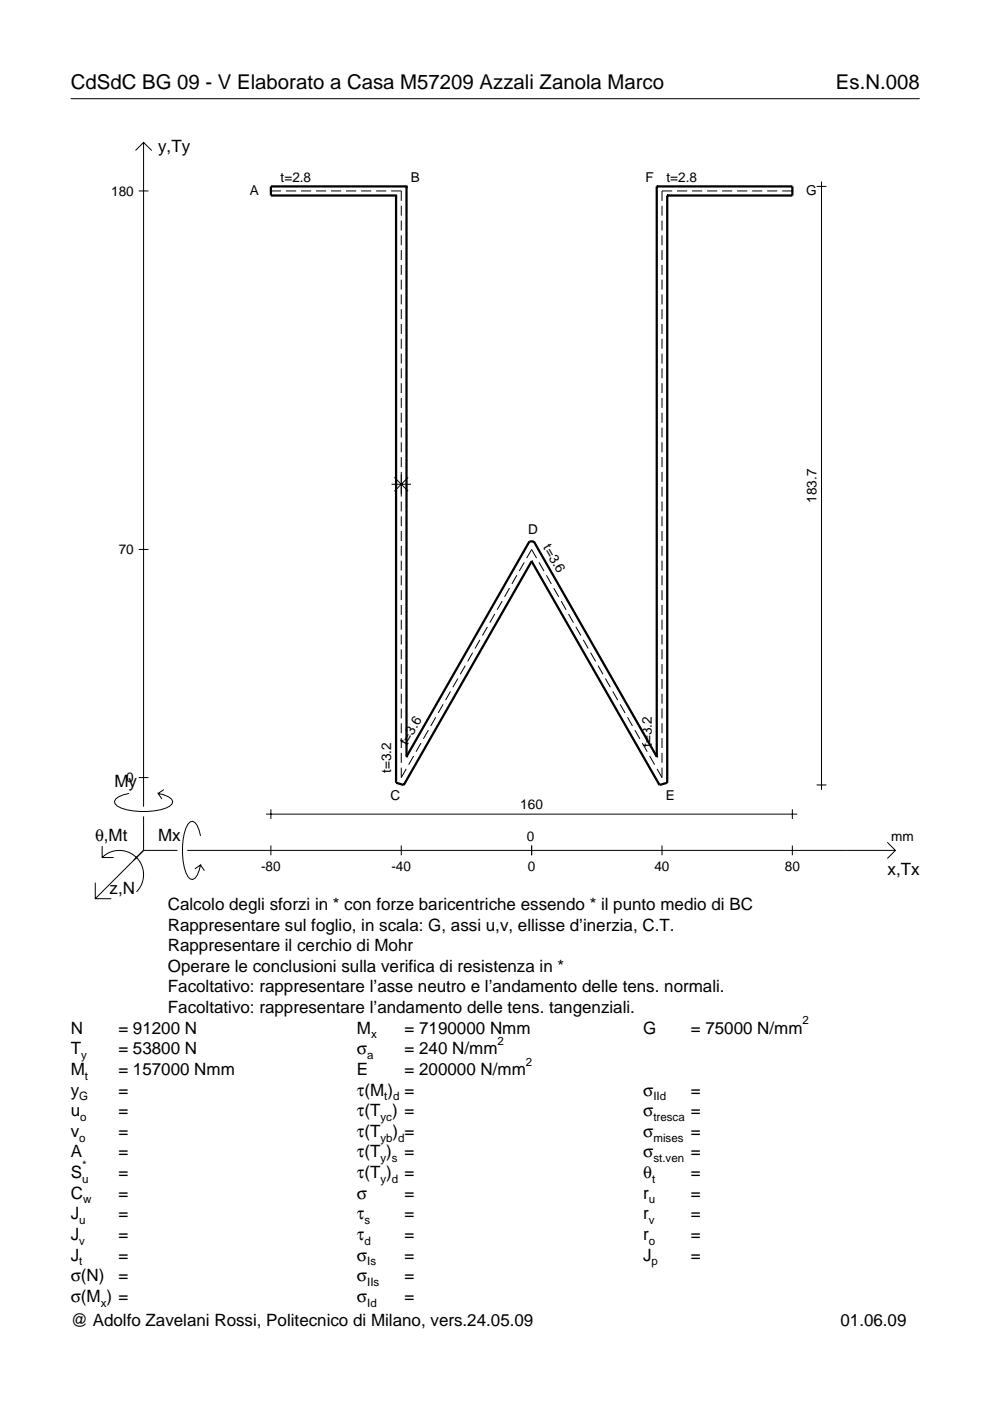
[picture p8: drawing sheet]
<svg xmlns="http://www.w3.org/2000/svg" width="210mm" height="297mm" viewBox="0 0 210 297" stroke-linecap="round" stroke-linejoin="round" font-family="sans-serif">
<g fill="none" stroke="#000" stroke-width=".21">
<path d="M15 20.9h180M28.7 31.9l1.7-1.7 1.8 1.7M30.4 30.2v140.8M173.1 39.5h2.1M174.2 38.5v129M29.4 40.5h2.1M57.4 40.5h2.2M60.6 40.5h2.2M63.8 40.5h2.2M67 40.5h2.2M70.2 40.5h2.1M73.4 40.5h2.1"/>
<path d="M76.6 40.5h2.1M79.7 40.5h2.2M82.9 40.5h2.2v2.1M85.1 43.6v2.1M85.1 46.8v2.1M85.1 49.9v2.1M85.1 53v2.1M85.1 56.2v2.1M85.1 59.3v2.1M140.4 43.6v2.1M140.4 46.8v2.1M140.4 49.9v2.1"/>
<path d="M140.4 53v2.1M140.4 56.2v2.1M140.4 59.3v2.1M142.5 40.5h-2.1v2.1M143.5 40.5h2.2M146.7 40.5h2.2M149.9 40.5h2.2M153.1 40.5h2.2M156.3 40.5h2.1M159.5 40.5h2.1M162.7 40.5h2.1M165.8 40.5h2.2"/>
<path d="M85.1 62.4v2.1M85.1 65.6v2.1M85.1 68.7v2.1M85.1 71.8v2.1M85.1 75v2.1M85.1 78.1v2.1M140.4 62.4v2.1M140.4 65.6v2.1M140.4 68.7v2.1M140.4 71.8v2.1M140.4 75v2.1M140.4 78.1v2.1"/>
<path d="M85.1 81.2v2.2M85.1 84.4v2.1M85.1 87.5v2.1M85.1 90.6v2.2M85.1 93.8v2.1M85.1 96.9v2.1M140.4 81.2v2.2M140.4 84.4v2.1M140.4 87.5v2.1M140.4 90.6v2.2M140.4 93.8v2.1M140.4 96.9v2.1"/>
<path d="M29.4 116.5h2.1M83 102.7h4.1M83.6 101.2l2.9 2.9M85.1 100.1v5.2M85.1 106.3v2.1M85.1 109.5v2.1M85.1 112.6v2.1M85.1 115.7v2.1M85.1 118.9v2.1M86.5 101.2l-2.9 2.9M111.2 119.2l-1.1 1.9M111.7 118.3l1-1.8 1.1 1.8"/>
<path d="M114.3 119.2l1 1.9M140.4 100.1v2.1M140.4 103.2v2.1M140.4 106.3v2.1M140.4 109.5v2.1M140.4 112.6v2.1M140.4 115.7v2.1M140.4 118.9v2.1M85.1 122v2.1M85.1 125.1v2.1M85.1 128.3v2.1M85.1 131.4v2.1"/>
<path d="M85.1 134.5v2.1M85.1 137.7v2.1M100.2 138.4l-1 1.8M101.8 135.7l-1.1 1.8M103.3 132.9l-1 1.9M104.9 130.2l-1.1 1.8M106.5 127.4l-1.1 1.9M108 124.7l-1 1.8M109.6 122l-1.1 1.8M115.8 122l1.1 1.8M117.4 124.7l1.1 1.8M119 127.4l1 1.9"/>
<path d="M120.5 130.2l1.1 1.8M122.1 132.9l1.1 1.9M123.7 135.7l1 1.8M125.2 138.4l1.1 1.8M140.4 122v2.1M140.4 125.1v2.1M140.4 128.3v2.1M140.4 131.4v2.1M140.4 134.5v2.1M140.4 137.7v2.1M85.1 140.8v2.1M85.1 143.9v2.2"/>
<path d="M85.1 147.1v2.1M85.1 150.2v2.1M85.1 153.4v2.1M85.1 156.5v2.1M85.1 159.6v2.1M89.3 157.5l-1.1 1.9M90.8 154.8l-1 1.9M92.4 152.1l-1.1 1.8M94 149.3l-1.1 1.9M95.5 146.6l-1 1.8M97.1 143.9l-1.1 1.8M98.6 141.1l-1 1.9"/>
<path d="M126.8 141.1l1 1.9M128.4 143.9l1 1.8M129.9 146.6l1.1 1.8M131.5 149.3l1 1.9M133 152.1l1.1 1.8M134.6 154.8l1.1 1.9M136.2 157.5l1 1.9M140.4 140.8v2.1M140.4 143.9v2.2M140.4 147.1v2.1M140.4 150.2v2.1M140.4 153.4v2.1"/>
<path d="M140.4 156.5v2.1M140.4 159.6v2.1M21.7 179.4v2.4h2.4M27.3 168.2a3.6 3.6 0 0 0-3 1.7l.1 .5a5.6 5.6 0 0 0 3.8 1.5 13.4 13.4 0 0 0 7.8-1l.5-.5 .1-.5a3.6 3.6 0 0 0-3.1-1.7l.8 1.2M29.4 164.9h2.1M30.4 173.1v7.2M34.7 167.4l-1.2 .8M42.5 177.2a3.6 3.6 0 0 0-1.7-3.1l-.5 .2a5.7 5.7 0 0 0-1.5 3.7 13.3 13.3 0 0 0 1 7.9l.5 .5 .5 .1a3.6 3.6 0 0 0 1.7-3.1l-1.2 .8M56.4 172.6h112.6M57.4 171.6v2M57.4 179.3v2M85.1 162.8v2.1l1-1.9"/>
<path d="M85.1 179.3v2M87.7 160.3l-1.1 1.8M112.7 179.3v2M137.7 160.3l1.1 1.8M140.4 162.8v2.1l-1.1-1.9M140.4 179.3v2M168 171.6v2M168 179.3v2M173.1 166.4h2.1M188.1 178.6l1.7 1.7-1.7 1.7M20.2 187.2v3.3h3.4M21.7 181.8a5.1 5.1 0 0 1 7.2 0 5.1 5.1 0 0 1 0 7.3"/>
<path d="M30.4 180.3l-10.2 10.2M30.4 180.3h7.2M39.7 180.3h150.1M42.5 183.4l.8 1.2"/>
</g>
<g fill="none" stroke="#000" stroke-width=".48">
<path d="M86.2 39.5h.1M86.2 39.5h-28.8v2h26.6M86.2 39.5v120.9M139.2 39.5h.1M139.2 39.5h28.8v2h-26.5M139.2 39.5v120.9M84 41.5h.1M84 41.5v124.5l1.6 .4 27.1-47.4M141.5 41.5h.1M141.5 41.5v124.5l-1.7 .4-27.1-47.4M112.7 119h.1M86.2 160.4h.1"/>
<path d="M86.2 160.4l26.1-45.6h.9l26 45.6M139.2 160.4h.1"/>
</g>
<g font-size="4.3">
<text x="15" y="18.9">CdSdC BG 09 - V Elaborato a Casa M57209 Azzali Zanola Marco</text>
<text x="177.2" y="18.9">Es.N.008</text>
</g>
<g font-size="3.6">
<text x="33.5" y="32.3">y,Ty</text>
<text x="24.3" y="166.9">My</text>
<text x="20.1" y="178.2">θ,Mt</text>
<text x="33.5" y="178.2">Mx</text>
<text x="188.2" y="185.5">x,Tx</text>
<text x="23.2" y="189.6">z,N</text>
<text x="35.6" y="192.9">Calcolo degli sforzi in * con forze baricentriche essendo * il punto medio di BC</text>
<text x="35.6" y="197.3">Rappresentare sul foglio, in scala: G, assi u,v, ellisse d’inerzia, C.T.</text>
<text x="35.6" y="201.7">Rappresentare il cerchio di Mohr</text>
<text x="35.6" y="206">Operare le conclusioni sulla verifica di resistenza in *</text>
<text x="35.6" y="210.4">Facoltativo: rappresentare l’asse neutro e l’andamento delle tens. normali.</text>
<text x="35.6" y="214.8">Facoltativo: rappresentare l’andamento delle tens. tangenziali.</text>
<text x="15" y="219.2">N</text>
<text x="25.1" y="219.2">= 91200 N</text>
<text x="75.7" y="219.2">M</text>
<text x="85.8" y="219.2">= 7190000 Nmm</text>
<text x="136.4" y="219.2">G</text>
<text x="146.5" y="219.2">= 75000 N/mm</text>
<text x="15" y="223.5">T</text>
<text x="15" y="227.9">M</text>
<text x="25.1" y="223.5">= 53800 N</text>
<text x="25.1" y="227.9">= 157000 Nmm</text>
<text x="75.7" y="223.5">σ</text>
<text x="75.7" y="227.9">E</text>
<text x="85.8" y="223.5">= 240 N/mm</text>
<text x="85.8" y="227.9">= 200000 N/mm</text>
<text x="15" y="232.3">y</text>
<text x="25.1" y="232.3">=</text>
<text x="75.7" y="232.3">τ(M ) =</text>
<text x="136.4" y="232.3">σ</text>
<text x="146.5" y="232.3">=</text>
<text x="15" y="236.7">u</text>
<text x="25.1" y="236.7">=</text>
<text x="75.7" y="236.7">τ(T ) =</text>
<text x="136.4" y="236.7">σ</text>
<text x="146.5" y="236.7">=</text>
<text x="15" y="241">v</text>
<text x="15" y="245.4">A</text>
<text x="25.1" y="241">=</text>
<text x="25.1" y="245.4">=</text>
<text x="75.7" y="245.4">τ(T )</text>
<text x="75.7" y="241">τ(T</text>
<text x="83.3" y="241">) =</text>
<text x="85.8" y="245.4">=</text>
<text x="136.4" y="241">σ</text>
<text x="136.4" y="245.4">σ</text>
<text x="146.5" y="241">=</text>
<text x="146.5" y="245.4">=</text>
<text x="15" y="249.8">S</text>
<text x="25.1" y="249.8">=</text>
<text x="75.7" y="249.8">τ(T )</text>
<text x="85.8" y="249.8">=</text>
<text x="136.4" y="249.8">θ</text>
<text x="146.5" y="249.8">=</text>
<text x="15" y="254.2">C</text>
<text x="25.1" y="254.2">=</text>
<text x="75.7" y="254.2">σ</text>
<text x="85.8" y="254.2">=</text>
<text x="136.4" y="254.2">r</text>
<text x="146.5" y="254.2">=</text>
<text x="15" y="258.5">J</text>
<text x="15" y="262.9">J</text>
<text x="25.1" y="258.5">=</text>
<text x="25.1" y="262.9">=</text>
<text x="75.7" y="258.5">τ</text>
<text x="75.7" y="262.9">τ</text>
<text x="85.8" y="258.5">=</text>
<text x="85.8" y="262.9">=</text>
<text x="136.4" y="258.5">r</text>
<text x="136.4" y="262.9">r</text>
<text x="146.5" y="258.5">=</text>
<text x="146.5" y="262.9">=</text>
<text x="15" y="267.3">J</text>
<text x="25.1" y="267.3">=</text>
<text x="75.7" y="267.3">σ</text>
<text x="85.8" y="267.3">=</text>
<text x="136.4" y="267.3">J</text>
<text x="146.5" y="267.3">=</text>
<text x="15" y="271.7">σ(N)</text>
<text x="25.1" y="271.7">=</text>
<text x="75.7" y="271.7">σ</text>
<text x="85.8" y="271.7">=</text>
<text x="15" y="281.2">@ Adolfo Zavelani Rossi, Politecnico di Milano, vers.24.05.09</text>
<text x="15" y="276">σ(M ) =</text>
<text x="75.7" y="276">σ</text>
<text x="85.8" y="276">=</text>
<text x="178.2" y="281.2">01.06.09</text>
</g>
<g font-size="2.9">
<text x="23.6" y="41.5">180</text>
<text x="53" y="41.4">A</text>
<text x="59.5" y="38.5">t=2.8</text>
<text x="87.1" y="38.6">B</text>
<text x="136.9" y="38.6">F</text>
<text x="141.3" y="38.5">t=2.8</text>
<text x="170.9" y="41.4">G</text>
<text x="173.1" y="106.6" transform="rotate(-90 173.1 106.6)">183.7</text>
<text x="112" y="113.3">D</text>
<text x="25.2" y="117.5">70</text>
<text x="115.1" y="116.1" transform="rotate(60 115.1 116.1)">t=3.6</text>
<text x="86.3" y="158.1" transform="rotate(-60 86.3 158.1)">t=3.6</text>
<text x="138.2" y="158.4" transform="rotate(-90 138.2 158.4)">t=3.2</text>
<text x="26.8" y="165.9">0</text>
<text x="82.9" y="163.9" transform="rotate(-90 82.9 163.9)">t=3.2</text>
<text x="82.8" y="169.5">C</text>
<text x="110.3" y="171.6">160</text>
<text x="141.2" y="169.5">E</text>
<text x="111.7" y="178.2">0</text>
<text x="189" y="178.2">mm</text>
<text x="55.4" y="184.7">-80</text>
<text x="83" y="184.7">-40</text>
<text x="111.9" y="184.7">0</text>
<text x="138.8" y="184.7">40</text>
<text x="166.4" y="184.7">80</text>
</g>
<g font-size="2.4">
<text x="78.7" y="220.2">x</text>
<text x="105.5" y="221.5">2</text>
<text x="170.2" y="217.2">2</text>
<text x="17.2" y="224.5">y</text>
<text x="77.9" y="224.5">a</text>
<text x="111.5" y="225.9">2</text>
<text x="16.8" y="233.3">G</text>
<text x="18" y="228.9">t</text>
<text x="81.5" y="233.3">t d</text>
<text x="138.5" y="233.3">IId</text>
<text x="17" y="237.7">o</text>
<text x="80.7" y="237.7">yc</text>
<text x="138.5" y="237.7">tresca</text>
<text x="16.8" y="242">o</text>
<text x="80.7" y="242">yb d</text>
<text x="138.5" y="242">mises</text>
<text x="17.4" y="250.8">u</text>
<text x="17.4" y="247.8">*</text>
<text x="80.7" y="246.4">y s</text>
<text x="80.7" y="250.8">y d</text>
<text x="138.2" y="250.8">t</text>
<text x="138.5" y="246.4">st.ven</text>
<text x="17.6" y="255.2">w</text>
<text x="137.6" y="255.2">u</text>
<text x="16.8" y="259.5">u</text>
<text x="16.8" y="263.9">v</text>
<text x="77.3" y="259.5">s</text>
<text x="77.3" y="263.9">d</text>
<text x="137.6" y="259.5">v</text>
<text x="137.6" y="263.9">o</text>
<text x="16.8" y="268.3">t</text>
<text x="77.9" y="268.3">Is</text>
<text x="138.2" y="268.3">p</text>
<text x="77.9" y="272.7">IIs</text>
<text x="21.4" y="277">x</text>
<text x="77.9" y="277">Id</text>
</g>
</svg>
